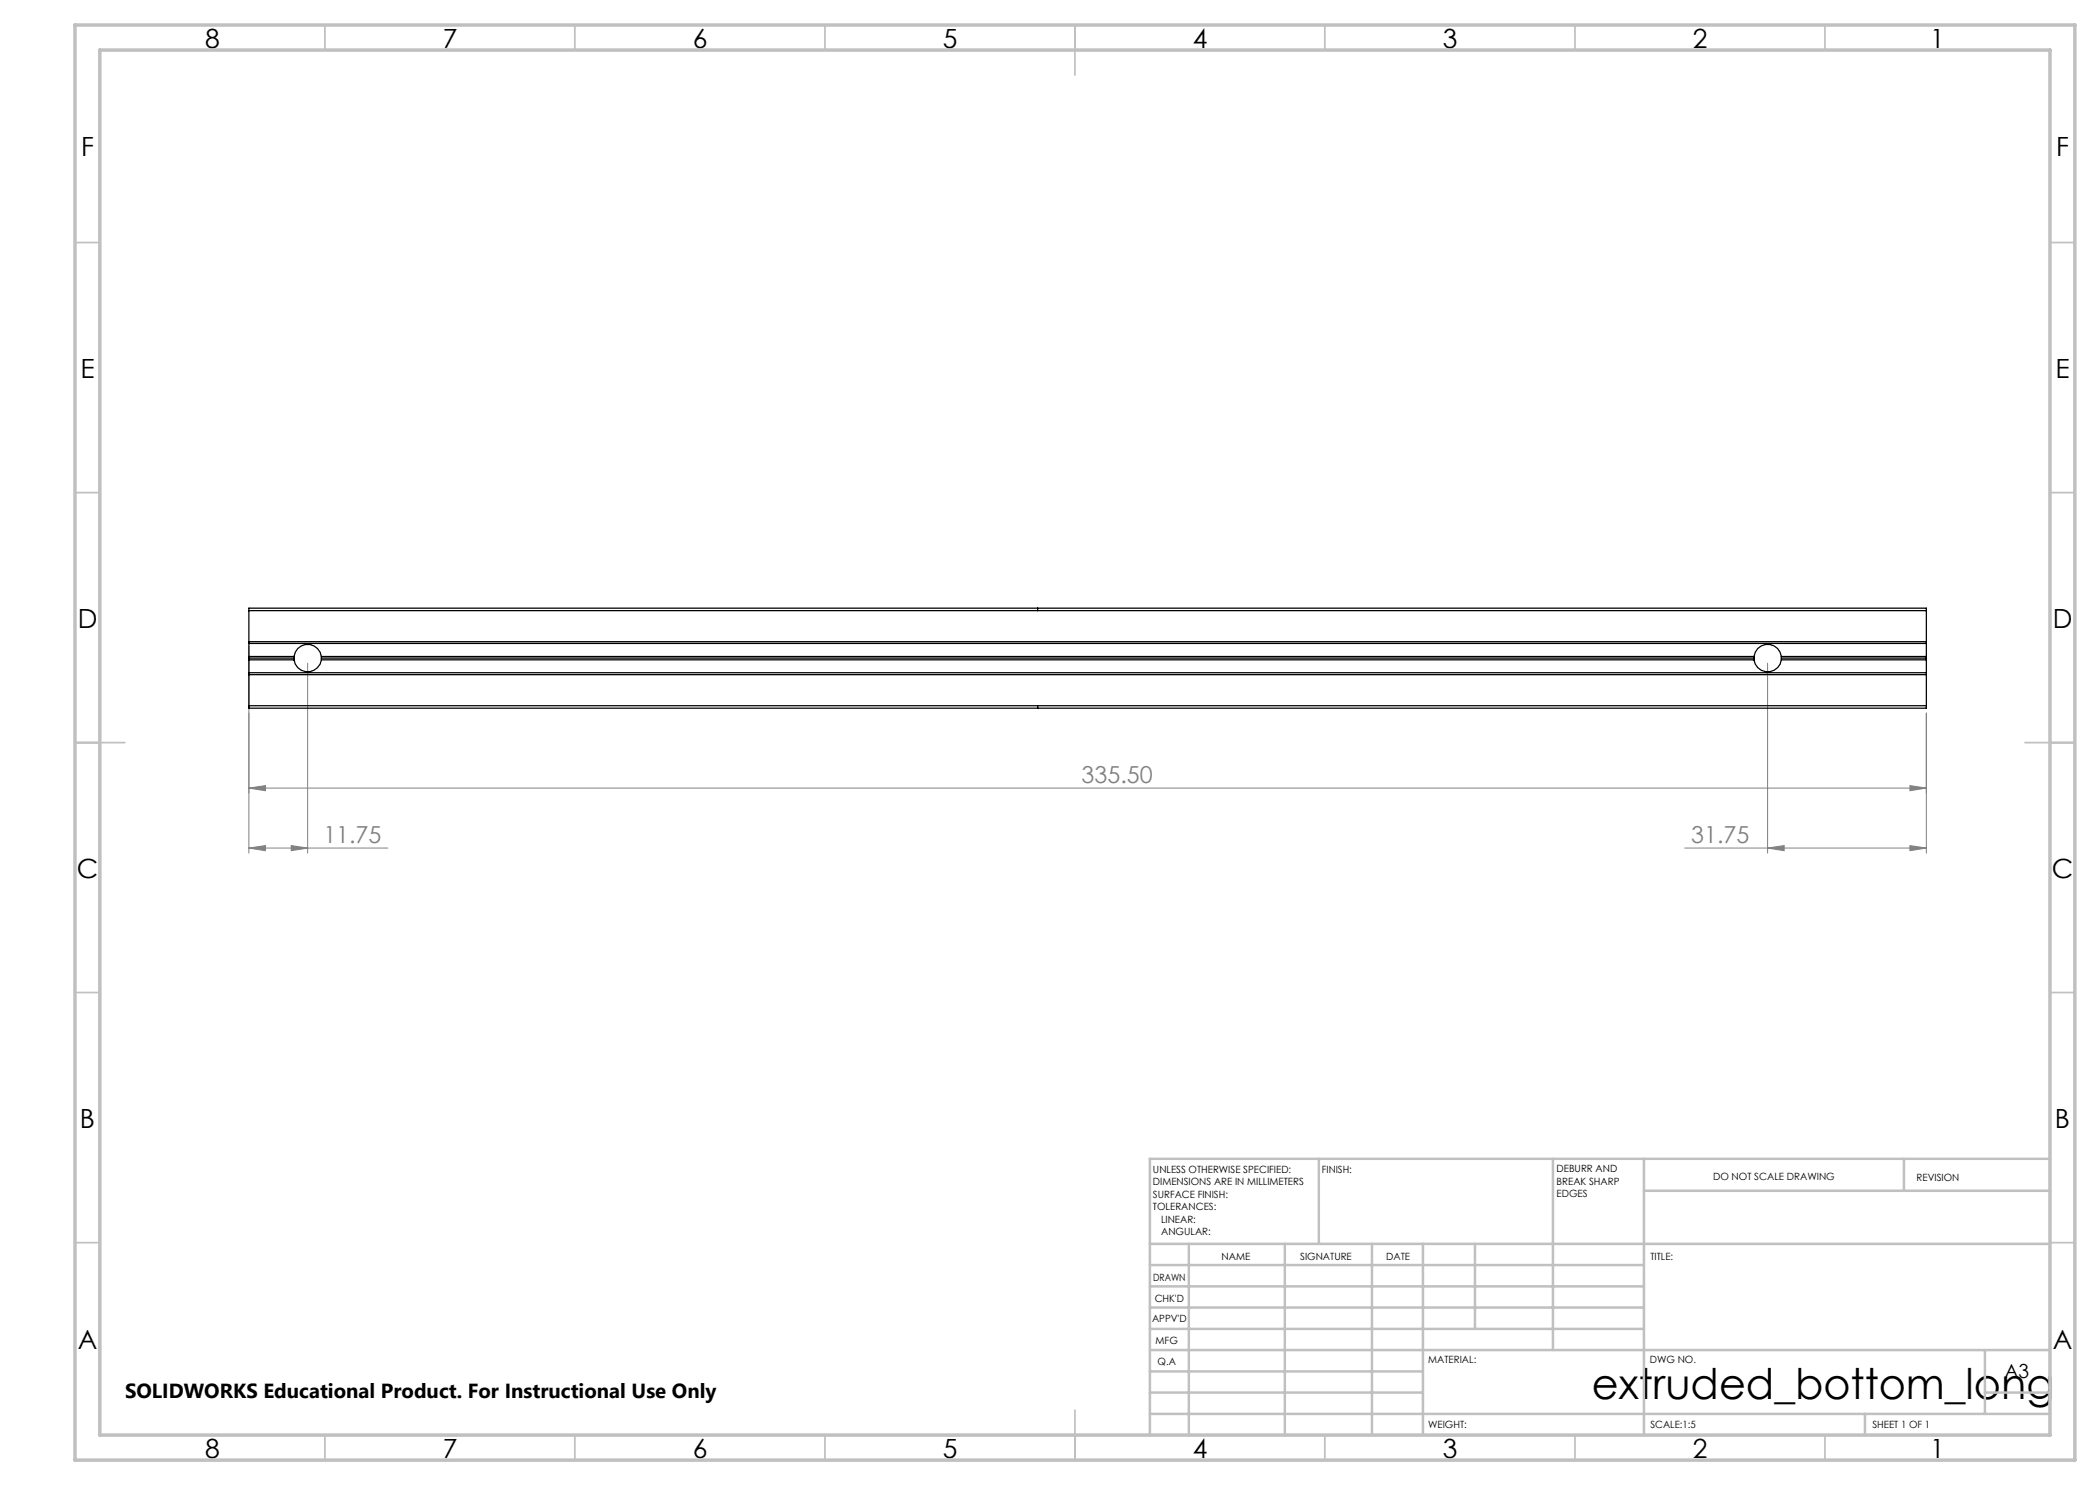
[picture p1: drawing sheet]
<svg xmlns="http://www.w3.org/2000/svg" width="420mm" height="297mm" viewBox="0 0 420 297" stroke-linecap="round" stroke-linejoin="round" font-family="sans-serif">
<g fill="none" stroke="#808080" stroke-width=".2">
<path d="M49.8 129.3v41.3M61.5 132.6v38M353.5 132.6v38M49.8 157.6l3.3-.5v1zM49.8 157.6h335.5M382 157.1l3.3 .5-3.3 .5zM385.3 142.6v28M49.8 169.6l3.3-.5v1zM49.8 169.6h27.8M58.2 169.1l3.3 .5-3.3 .5zM336.9 169.6h48.4M353.5 169.6l3.3-.5v1z"/>
<path d="M382 169.1l3.3 .5-3.3 .5z"/>
</g>
<g fill="none" stroke="#c0c0c0" stroke-width=".35">
<path d="M65 5v5M115 5v5M165 5v5M215 5v10M265 5v5M315 5v5M365 5v5M15 48.5h5M410 48.5h5M15 98.5h5M410 98.5h5M15 148.5h10"/>
<path d="M405 148.5h10M15 198.5h5M410 198.5h5M15 248.5h5M410 248.5h5M65 287v5M115 287v5M165 287v5M215 282v10M265 287v5M315 287v5M365 287v5"/>
</g>
<g fill="none" stroke="#c0c0c0" stroke-width=".5">
<path d="M263.8 231.8v17M310.6 231.8v38.2M328.8 231.8v55.2M328.8 238.2h81.2M380.8 231.8v6.4M410 231.8h-180v55.2M230 248.8h180M230 257.3h98.8M230 253h98.8M237.8 248.8v38.2M257 248.8v38.2M274.4 248.8v38.2"/>
<path d="M284.6 248.8v38.2M295 248.8v17M230 265.8h98.8M230 261.5h98.8M230 278.5h54.6M230 274.3h54.6M230 270h180M397 278.5h13M397 270v12.8M230 282.8h180M373 282.8v4.2"/>
</g>
<path d="M15 5h400v287h-400zM20 10h390v277h-390z" fill="none" stroke="#c0c0c0" stroke-width=".7"/>
<g fill="#808080">
<path d="M49.8 157.6l3.3-.5v1zM382 157.1l3.3 .5-3.3 .5zM353.5 169.6l3.3-.5v1zM382 169.1l3.3 .5-3.3 .5z"/>
<path d="M58.2 169.1l3.3 .5-3.3 .5zM49.8 169.6l3.3-.5v1z"/>
</g>
<g fill="none" stroke="#000" stroke-width=".25">
<path d="M49.8 122.1v-.5h335.5v.5M49.8 122.1h335.5M49.8 128.3h335.5M49.8 122.1v19M49.8 134.9h335.5M49.8 134.5h335.5M49.8 128.7h335.5M49.8 131.6h9M49.8 132h9M49.8 131.3h9M58.8 131.6v.4M58.8 131.3a2.75 2.75 0 0 1 2.7-2.4 2.75 2.75 0 0 1 2.8 2.4"/>
<path d="M58.8 131.3v.3M58.8 132a2.76 2.76 0 0 0 2.7 2.4 2.76 2.76 0 0 0 2.8-2.4M64.3 131.3v.3M64.3 131.6v.4M64.3 131.6h286.5M64.3 132h286.5M64.3 131.3h286.5M207.5 121.6v.5M350.8 131.3v.3M350.8 131.3a2.75 2.75 0 0 1 2.7-2.4 2.75 2.75 0 0 1 2.8 2.4M350.8 132a2.76 2.76 0 0 0 2.7 2.4 2.76 2.76 0 0 0 2.8-2.4M350.8 131.6v.4"/>
<path d="M356.3 131.6v.4M356.3 131.3v.3M356.3 131.6h29M356.3 132h29M356.3 131.3h29M385.3 122.1v19M49.8 141.1v.5h335.5v-.5M49.8 141.1h335.5M207.5 141.1v.5"/>
</g>
<text font-size="8.5" x="318.4" y="279.7">extruded_bottom_long</text>
<g font-size="5.3">
<text x="41" y="9.5">8</text>
<text x="88.5" y="9.5">7</text>
<text x="138.5" y="9.5">6</text>
<text x="188.5" y="9.5">5</text>
<text x="238.5" y="9.5">4</text>
<text x="288.5" y="9.5">3</text>
<text x="338.5" y="9.5">2</text>
<text x="386" y="9.5">1</text>
<text x="16.2" y="31.3">F</text>
<text x="411.2" y="31.3">F</text>
<text x="16.1" y="75.5">E</text>
<text x="411.1" y="75.5">E</text>
<text x="15.5" y="125.5">D</text>
<text x="410.5" y="125.5">D</text>
<text x="15.4" y="175.5">C</text>
<text x="410.4" y="175.5">C</text>
<text x="16" y="225.5">B</text>
<text x="411" y="225.5">B</text>
<text x="15.5" y="269.8">A</text>
<text x="410.5" y="269.8">A</text>
<text x="41" y="291.5">8</text>
<text x="88.5" y="291.5">7</text>
<text x="138.5" y="291.5">6</text>
<text x="188.5" y="291.5">5</text>
<text x="238.5" y="291.5">4</text>
<text x="288.5" y="291.5">3</text>
<text x="338.5" y="291.5">2</text>
<text x="386" y="291.5">1</text>
</g>
<g font-size="4.7" fill="#808080">
<text x="216.3" y="156.6">335.50</text>
<text x="64.7" y="168.6">11.75</text>
<text x="338.3" y="168.6">31.75</text>
</g>
<text font-size="4.1" x="25" y="279.6">SOLIDWORKS Educational Product. For Instructional Use Only</text>
<text font-size="3.9" x="400.9" y="275.5">A3</text>
<g font-size="2">
<text x="230.6" y="234.6">UNLESS OTHERWISE SPECIFIED:</text>
<text x="230.6" y="237.1">DIMENSIONS ARE IN MILLIMETERS</text>
<text x="230.6" y="239.6">SURFACE FINISH:</text>
<text x="264.4" y="234.6">FINISH:</text>
<text x="311.3" y="234.5">DEBURR AND</text>
<text x="311.3" y="237">BREAK SHARP</text>
<text x="311.3" y="239.5">EDGES</text>
<text x="342.6" y="236">DO NOT SCALE DRAWING</text>
<text x="383.3" y="236.2">REVISION</text>
<text x="230.6" y="242.1">TOLERANCES:</text>
<text x="232.2" y="244.6">LINEAR:</text>
<text x="232.2" y="247.1">ANGULAR:</text>
<text x="244.3" y="252">NAME</text>
<text x="260" y="251.9">SIGNATURE</text>
<text x="277.2" y="251.9">DATE</text>
<text x="330.1" y="251.9">TITLE:</text>
<text x="230.6" y="256.1">DRAWN</text>
<text x="230.9" y="260.3">CHK'D</text>
<text x="230.4" y="264.4">APPV'D</text>
<text x="231.1" y="268.8">MFG</text>
<text x="231.5" y="273">Q.A</text>
<text x="285.6" y="272.5">MATERIAL:</text>
<text x="330" y="272.5">DWG NO.</text>
<text x="285.6" y="285.5">WEIGHT:</text>
<text x="330.1" y="285.6">SCALE:1:5</text>
<text x="374.5" y="285.6">SHEET 1 OF 1</text>
</g>
</svg>
